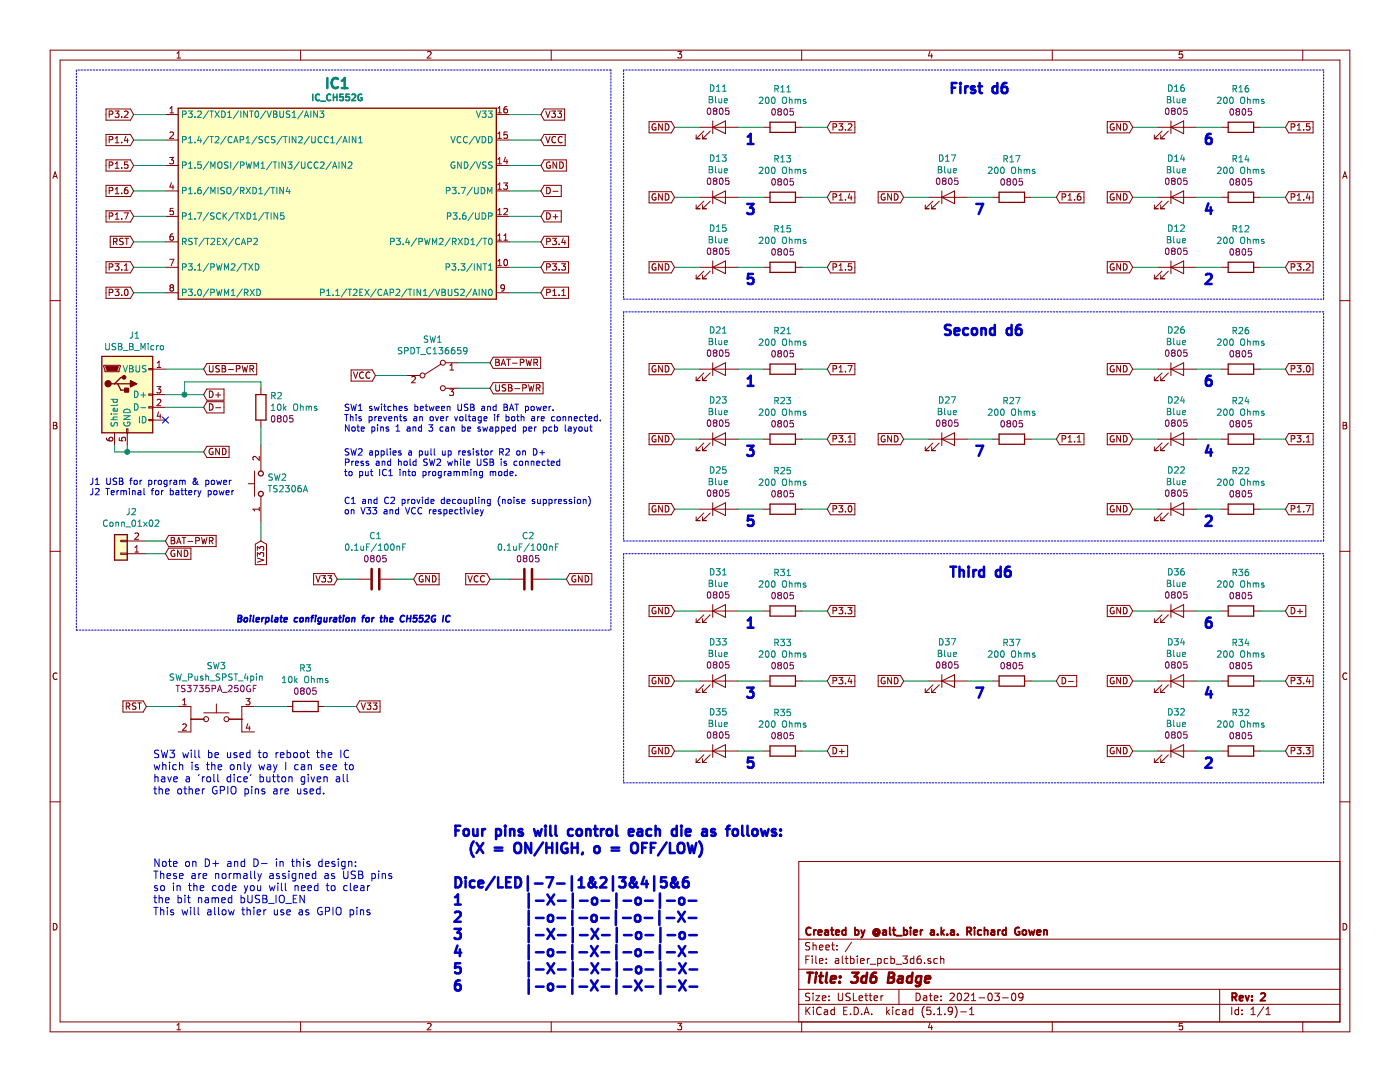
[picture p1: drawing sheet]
EESchema Schematic File Version 4
EELAYER 30 0
EELAYER END
$Descr USLetter 11000 8500
encoding utf-8
Sheet 1 1
Title "3d6 Badge"
Date "2021-03-09"
Rev "2"
Comp "Created by @alt_bier a.k.a. Richard Gowen"
Comment1 ""
Comment2 ""
Comment3 ""
Comment4 ""
$EndDescr
$Comp
L 0_local:IC_CH552G IC1
U 1 1
P 2650 1350
F 0 "IC1" H 2650 2047 79  0000 C CNB
F 1 "IC_CH552G" H 2650 1934 50  0000 C CNB
F 2 "0_local:IC_SOIC-16_3.9x9.9mm_Pitch1.27mm" H 1850 300 50  0001 L CNN
F 3 "https://datasheet.lcsc.com/szlcsc/1812131556_Jiangsu-Qin-Heng-CH552G_C111292.pdf" H 2300 2150 50  0001 C CNN
	1    2650 1350
	1    0    0    -1  
$EndComp
$Comp
L 0_local:USB_B_Micro J1
U 1 1
P 1000 3100
F 0 "J1" H 1057 3567 50  0000 C CNN
F 1 "USB_B_Micro" H 1057 3476 50  0000 C CNN
F 2 "0_local:USB_Micro-B_Jing" V 700 3050 50  0001 C CNN
F 3 "https://datasheet.lcsc.com/szlcsc/Jing-Extension-of-the-Electronic-Co-LCSC-micro-5PAll-posts-are-not-guided-Flat-welding-High-temperature_C77238.pdf" H 1150 3050 50  0001 C CNN
	1    1000 3100
	1    0    0    -1  
$EndComp
Text GLabel 1600 2900 2    50   Input ~ 0
USB-PWR
Text GLabel 1600 3100 2    50   Input ~ 0
D+
Text GLabel 1600 3200 2    50   Input ~ 0
D-
Text GLabel 1600 3550 2    50   Input ~ 0
GND
NoConn ~ 1300 3300
Wire Wire Line
	1300 2900 1600 2900
Wire Wire Line
	1300 3100 1450 3100
Wire Wire Line
	1300 3200 1600 3200
Wire Wire Line
	1000 3500 1000 3550
Wire Wire Line
	900  3500 900  3550
Wire Wire Line
	900  3550 1000 3550
Connection ~ 1000 3550
Wire Wire Line
	1000 3550 1600 3550
Text GLabel 4250 900  2    50   Input ~ 0
V33
Text GLabel 4250 1100 2    50   Input ~ 0
VCC
Text GLabel 4250 1300 2    50   Input ~ 0
GND
Wire Wire Line
	1450 3100 1450 3000
Wire Wire Line
	1450 3000 2050 3000
Wire Wire Line
	2050 3000 2050 3050
Connection ~ 1450 3100
Wire Wire Line
	1450 3100 1600 3100
Text GLabel 4250 1500 2    50   Input ~ 0
D-
Text GLabel 4250 1700 2    50   Input ~ 0
D+
Wire Wire Line
	4000 1500 4250 1500
Wire Wire Line
	4000 1700 4250 1700
$Comp
L 0_local:Conn_01x02 J2
U 1 1
P 950 4350
F 0 "J2" H 868 4025 50  0000 C CNN
F 1 "Conn_01x02" H 868 4116 50  0000 C CNN
F 2 "0_local:Conn_Pin_Header_Straight_1x02_Pitch2.54mm" H 1100 4050 50  0001 C CNN
F 3 "~" H 950 4350 50  0001 C CNN
	1    950  4350
	-1   0    0    1   
$EndComp
Text GLabel 1300 4250 2    50   Input ~ 0
BAT-PWR
Text GLabel 1300 4350 2    50   Input ~ 0
GND
Wire Wire Line
	1150 4250 1300 4250
Wire Wire Line
	1150 4350 1300 4350
Text GLabel 2950 2950 0    50   Input ~ 0
VCC
Text GLabel 3850 3050 2    50   Input ~ 0
USB-PWR
Text GLabel 3850 2850 2    50   Input ~ 0
BAT-PWR
Wire Wire Line
	3600 2850 3850 2850
Wire Wire Line
	3600 3050 3850 3050
Wire Wire Line
	2950 2950 3200 2950
Text GLabel 4250 1900 2    50   Input ~ 0
P3.4
Text Notes 2700 3400 0    50   ~ 0
SW1 switches between USB and BAT power.\nThis prevents an over voltage if both are connected.\nNote pins 1 and 3 can be swapped per pcb layout
Text Notes 2700 3750 0    50   ~ 0
SW2 applies a pull up resistor R2 on D+\nPress and hold SW2 while USB is connected\nto put IC1 into programming mode.
Text Notes 2700 4050 0    50   ~ 0
C1 and C2 provide decoupling (noise suppression)\non V33 and VCC respectivley
Wire Wire Line
	4000 1300 4250 1300
Text GLabel 3250 4550 2    50   Input ~ 0
GND
Text GLabel 4450 4550 2    50   Input ~ 0
GND
Text Notes 1850 4900 0    50   Italic 10
Boilerplate configuration for the CH552G IC
Text GLabel 4250 2100 2    50   Input ~ 0
P3.3
Text GLabel 4250 2300 2    50   Input ~ 0
P1.1
Wire Wire Line
	4000 1900 4250 1900
Wire Wire Line
	4000 2100 4250 2100
Wire Wire Line
	4000 2300 4250 2300
Text GLabel 1050 2300 0    50   Input ~ 0
P3.0
Wire Wire Line
	1050 2300 1300 2300
Text GLabel 1050 2100 0    50   Input ~ 0
P3.1
Text GLabel 1050 1900 0    50   Input ~ 0
RST
Text GLabel 1050 1700 0    50   Input ~ 0
P1.7
Text GLabel 1050 1500 0    50   Input ~ 0
P1.6
Text GLabel 1050 1300 0    50   Input ~ 0
P1.5
Text GLabel 1050 1100 0    50   Input ~ 0
P1.4
Text GLabel 1050 900  0    50   Input ~ 0
P3.2
Wire Wire Line
	1050 2100 1300 2100
Wire Wire Line
	1050 1900 1300 1900
Wire Wire Line
	1050 1700 1300 1700
Wire Wire Line
	1050 1500 1300 1500
Wire Wire Line
	1050 1300 1300 1300
Wire Wire Line
	1050 1100 1300 1100
Wire Wire Line
	1050 900  1300 900 
Text GLabel 3850 4550 0    50   Input ~ 0
VCC
Wire Wire Line
	4000 1100 4250 1100
Wire Wire Line
	4300 4550 4450 4550
Wire Wire Line
	3850 4550 4000 4550
Wire Wire Line
	3100 4550 3250 4550
Wire Wire Line
	2650 4550 2800 4550
Text GLabel 2650 4550 0    50   Input ~ 0
V33
Wire Wire Line
	4000 900  4250 900 
Text GLabel 2050 4250 3    50   Input ~ 0
V33
Wire Wire Line
	2050 3350 2050 3500
Wire Wire Line
	2050 4100 2050 4250
Text Notes 700  3900 0    50   ~ 0
J1 USB for program & power\nJ2 Terminal for battery power
Wire Notes Line
	600  4950 4800 4950
Wire Notes Line
	4800 4950 4800 550 
Wire Notes Line
	4800 550  600  550 
Wire Notes Line
	600  550  600  4950
Text GLabel 1150 5550 0    50   Input ~ 0
RST
$Comp
L 0_local:SW_SPDT_C136659 SW1
U 1 1
P 3400 2950
F 0 "SW1" H 3400 3235 50  0000 C CNN
F 1 "SPDT_C136659" H 3400 3144 50  0000 C CNN
F 2 "0_local:SW_SPDT_PCM12_C136659" H 3400 2650 50  0001 C CNN
F 3 "https://datasheet.lcsc.com/szlcsc/Korean-Hroparts-Elec-K3-1296S-E2_C136659.pdf" H 3400 2950 50  0001 C CNN
	1    3400 2950
	1    0    0    -1  
$EndComp
$Comp
L 0_local:SW_TS2306A SW2
U 1 1
P 2050 4100
F 0 "SW2" V 2396 4050 50  0000 R CNN
F 1 "TS2306A" V 2305 4050 50  0000 R CNN
F 2 "0_local:SW_TS2306A240GFMSM9_C388290" H 2350 3900 50  0001 C CNN
F 3 "https://datasheet.lcsc.com/szlcsc/1904241742_SHOU-HAN-TS2306A-240gf-MSM-9_C388290.pdf" H 2350 3800 50  0001 C CNN
F 4 "Tactile Switches SPST 3.00mm x 2.00mm 0.60mm 10mA @ 5VDC SMD RoHS" H 2350 3700 50  0001 C CNN "Description"
F 5 "1" H 2350 3600 50  0001 C CNN "Height"
F 6 "Shou Han" H 2350 3500 50  0001 C CNN "Manufacturer_Name"
F 7 "TS2306A-240GF-MSM-9_C388290" H 2350 3400 50  0001 C CNN "Manufacturer_Part_Number"
	1    2050 4100
	0    -1   -1   0   
$EndComp
Wire Wire Line
	1150 5550 1400 5550
Wire Wire Line
	2000 5550 2250 5550
Text Notes 1200 6250 0    59   ~ 0
SW3 will be used to reboot the IC \nwhich is the only way I can see to \nhave a 'roll dice' button given all \nthe other GPIO pins are used.
$Comp
L 0_local:R_0805 R2
U 1 1
P 2050 3200
F 0 "R2" H 2120 3291 50  0000 L CNN
F 1 "10k Ohms" H 2120 3200 50  0000 L CNN
F 2 "0_local:R_0805_2012Metric" V 2180 3150 50  0001 C CNN
F 3 "~" H 2000 3200 50  0001 C CNN
F 4 "0805" H 2120 3109 50  0000 L CNN "Form"
	1    2050 3200
	1    0    0    -1  
$EndComp
$Comp
L 0_local:C_0805 C1
U 1 1
P 2950 4550
F 0 "C1" V 2608 4550 50  0000 C CNN
F 1 "0.1uF/100nF" V 2699 4550 50  0000 C CNN
F 2 "0_local:C_0805_2012Metric" V 3138 4500 50  0001 C CNN
F 3 "~" H 2950 4550 50  0001 C CNN
F 4 "0805" V 2790 4550 50  0000 C CNN "Form"
	1    2950 4550
	0    1    1    0   
$EndComp
$Comp
L 0_local:C_0805 C2
U 1 1
P 4150 4550
F 0 "C2" V 3808 4550 50  0000 C CNN
F 1 "0.1uF/100nF" V 3899 4550 50  0000 C CNN
F 2 "0_local:C_0805_2012Metric" V 4338 4500 50  0001 C CNN
F 3 "~" H 4150 4550 50  0001 C CNN
F 4 "0805" V 3990 4550 50  0000 C CNN "Form"
	1    4150 4550
	0    1    1    0   
$EndComp
$Comp
L 0_local:LED_0805 D11
U 1 1
P 5650 1000
F 0 "D11" H 5643 1307 50  0000 C CNN
F 1 "Blue" H 5643 1216 50  0000 C CNN
F 2 "0_local:LED_0805_2012Metric" H 5650 750 50  0001 C CNN
F 3 "~" H 5650 1000 50  0001 C CNN
F 4 "0805" H 5643 1125 50  0000 C CNN "Form"
	1    5650 1000
	1    0    0    -1  
$EndComp
$Comp
L 0_local:LED_0805 D12
U 1 1
P 9250 2100
F 0 "D12" H 9243 2407 50  0000 C CNN
F 1 "Blue" H 9243 2316 50  0000 C CNN
F 2 "0_local:LED_0805_2012Metric" H 9250 1850 50  0001 C CNN
F 3 "~" H 9250 2100 50  0001 C CNN
F 4 "0805" H 9243 2225 50  0000 C CNN "Form"
	1    9250 2100
	1    0    0    -1  
$EndComp
$Comp
L 0_local:LED_0805 D13
U 1 1
P 5650 1550
F 0 "D13" H 5643 1857 50  0000 C CNN
F 1 "Blue" H 5643 1766 50  0000 C CNN
F 2 "0_local:LED_0805_2012Metric" H 5650 1300 50  0001 C CNN
F 3 "~" H 5650 1550 50  0001 C CNN
F 4 "0805" H 5643 1675 50  0000 C CNN "Form"
	1    5650 1550
	1    0    0    -1  
$EndComp
$Comp
L 0_local:LED_0805 D14
U 1 1
P 9250 1550
F 0 "D14" H 9243 1857 50  0000 C CNN
F 1 "Blue" H 9243 1766 50  0000 C CNN
F 2 "0_local:LED_0805_2012Metric" H 9250 1300 50  0001 C CNN
F 3 "~" H 9250 1550 50  0001 C CNN
F 4 "0805" H 9243 1675 50  0000 C CNN "Form"
	1    9250 1550
	1    0    0    -1  
$EndComp
$Comp
L 0_local:LED_0805 D15
U 1 1
P 5650 2100
F 0 "D15" H 5643 2407 50  0000 C CNN
F 1 "Blue" H 5643 2316 50  0000 C CNN
F 2 "0_local:LED_0805_2012Metric" H 5650 1850 50  0001 C CNN
F 3 "~" H 5650 2100 50  0001 C CNN
F 4 "0805" H 5643 2225 50  0000 C CNN "Form"
	1    5650 2100
	1    0    0    -1  
$EndComp
$Comp
L 0_local:LED_0805 D16
U 1 1
P 9250 1000
F 0 "D16" H 9243 1307 50  0000 C CNN
F 1 "Blue" H 9243 1216 50  0000 C CNN
F 2 "0_local:LED_0805_2012Metric" H 9250 750 50  0001 C CNN
F 3 "~" H 9250 1000 50  0001 C CNN
F 4 "0805" H 9243 1125 50  0000 C CNN "Form"
	1    9250 1000
	1    0    0    -1  
$EndComp
$Comp
L 0_local:LED_0805 D17
U 1 1
P 7450 1550
F 0 "D17" H 7443 1857 50  0000 C CNN
F 1 "Blue" H 7443 1766 50  0000 C CNN
F 2 "0_local:LED_0805_2012Metric" H 7450 1300 50  0001 C CNN
F 3 "~" H 7450 1550 50  0001 C CNN
F 4 "0805" H 7443 1675 50  0000 C CNN "Form"
	1    7450 1550
	1    0    0    -1  
$EndComp
$Comp
L 0_local:R_0805 R16
U 1 1
P 9750 1000
F 0 "R16" V 10047 1000 50  0000 C CNN
F 1 "200 Ohms" V 9956 1000 50  0000 C CNN
F 2 "0_local:R_0805_2012Metric" V 9880 950 50  0001 C CNN
F 3 "~" H 9700 1000 50  0001 C CNN
F 4 "0805" V 9865 1000 50  0000 C CNN "Form"
	1    9750 1000
	0    -1   -1   0   
$EndComp
$Comp
L 0_local:R_0805 R11
U 1 1
P 6150 1000
F 0 "R11" V 6447 1000 50  0000 C CNN
F 1 "200 Ohms" V 6356 1000 50  0000 C CNN
F 2 "0_local:R_0805_2012Metric" V 6280 950 50  0001 C CNN
F 3 "~" H 6100 1000 50  0001 C CNN
F 4 "0805" V 6265 1000 50  0000 C CNN "Form"
	1    6150 1000
	0    -1   -1   0   
$EndComp
Wire Wire Line
	6000 1000 5800 1000
Wire Wire Line
	9600 1000 9400 1000
$Comp
L 0_local:R_0805 R13
U 1 1
P 6150 1550
F 0 "R13" V 6447 1550 50  0000 C CNN
F 1 "200 Ohms" V 6356 1550 50  0000 C CNN
F 2 "0_local:R_0805_2012Metric" V 6280 1500 50  0001 C CNN
F 3 "~" H 6100 1550 50  0001 C CNN
F 4 "0805" V 6265 1550 50  0000 C CNN "Form"
	1    6150 1550
	0    -1   -1   0   
$EndComp
Wire Wire Line
	6000 1550 5800 1550
$Comp
L 0_local:R_0805 R15
U 1 1
P 6150 2100
F 0 "R15" V 6447 2100 50  0000 C CNN
F 1 "200 Ohms" V 6356 2100 50  0000 C CNN
F 2 "0_local:R_0805_2012Metric" V 6280 2050 50  0001 C CNN
F 3 "~" H 6100 2100 50  0001 C CNN
F 4 "0805" V 6265 2100 50  0000 C CNN "Form"
	1    6150 2100
	0    -1   -1   0   
$EndComp
Wire Wire Line
	6000 2100 5800 2100
$Comp
L 0_local:R_0805 R17
U 1 1
P 7950 1550
F 0 "R17" V 8247 1550 50  0000 C CNN
F 1 "200 Ohms" V 8156 1550 50  0000 C CNN
F 2 "0_local:R_0805_2012Metric" V 8080 1500 50  0001 C CNN
F 3 "~" H 7900 1550 50  0001 C CNN
F 4 "0805" V 8065 1550 50  0000 C CNN "Form"
	1    7950 1550
	0    -1   -1   0   
$EndComp
Wire Wire Line
	7800 1550 7600 1550
$Comp
L 0_local:R_0805 R14
U 1 1
P 9750 1550
F 0 "R14" V 10047 1550 50  0000 C CNN
F 1 "200 Ohms" V 9956 1550 50  0000 C CNN
F 2 "0_local:R_0805_2012Metric" V 9880 1500 50  0001 C CNN
F 3 "~" H 9700 1550 50  0001 C CNN
F 4 "0805" V 9865 1550 50  0000 C CNN "Form"
	1    9750 1550
	0    -1   -1   0   
$EndComp
Wire Wire Line
	9600 1550 9400 1550
$Comp
L 0_local:R_0805 R12
U 1 1
P 9750 2100
F 0 "R12" V 10047 2100 50  0000 C CNN
F 1 "200 Ohms" V 9956 2100 50  0000 C CNN
F 2 "0_local:R_0805_2012Metric" V 9880 2050 50  0001 C CNN
F 3 "~" H 9700 2100 50  0001 C CNN
F 4 "0805" V 9865 2100 50  0000 C CNN "Form"
	1    9750 2100
	0    -1   -1   0   
$EndComp
Wire Wire Line
	9600 2100 9400 2100
Text GLabel 5300 1000 0    50   Input ~ 0
GND
Wire Wire Line
	5500 1000 5300 1000
Text GLabel 5300 1550 0    50   Input ~ 0
GND
Wire Wire Line
	5500 1550 5300 1550
Text GLabel 5300 2100 0    50   Input ~ 0
GND
Wire Wire Line
	5500 2100 5300 2100
Text GLabel 7100 1550 0    50   Input ~ 0
GND
Wire Wire Line
	7300 1550 7100 1550
Text GLabel 8900 1000 0    50   Input ~ 0
GND
Wire Wire Line
	9100 1000 8900 1000
Text GLabel 8900 1550 0    50   Input ~ 0
GND
Wire Wire Line
	9100 1550 8900 1550
Text GLabel 8900 2100 0    50   Input ~ 0
GND
Wire Wire Line
	9100 2100 8900 2100
Text GLabel 10100 1000 2    50   Input ~ 0
P1.5
Text GLabel 10100 1550 2    50   Input ~ 0
P1.4
Text GLabel 10100 2100 2    50   Input ~ 0
P3.2
Text GLabel 8300 1550 2    50   Input ~ 0
P1.6
Text GLabel 6500 2100 2    50   Input ~ 0
P1.5
Text GLabel 6500 1550 2    50   Input ~ 0
P1.4
Text GLabel 6500 1000 2    50   Input ~ 0
P3.2
Wire Wire Line
	6500 1000 6300 1000
Wire Wire Line
	6500 1550 6300 1550
Wire Wire Line
	6500 2100 6300 2100
Wire Wire Line
	8300 1550 8100 1550
Wire Wire Line
	10100 2100 9900 2100
Wire Wire Line
	10100 1550 9900 1550
Wire Wire Line
	10100 1000 9900 1000
Wire Notes Line
	4900 550  4900 2350
Wire Notes Line
	4900 2350 10400 2350
Wire Notes Line
	10400 2350 10400 550 
Wire Notes Line
	10400 550  4900 550 
Text Notes 7450 750  0    79   ~ 16
First d6
$Comp
L 0_local:LED_0805 D21
U 1 1
P 5650 2900
F 0 "D21" H 5643 3207 50  0000 C CNN
F 1 "Blue" H 5643 3116 50  0000 C CNN
F 2 "0_local:LED_0805_2012Metric" H 5650 2650 50  0001 C CNN
F 3 "~" H 5650 2900 50  0001 C CNN
F 4 "0805" H 5643 3025 50  0000 C CNN "Form"
	1    5650 2900
	1    0    0    -1  
$EndComp
$Comp
L 0_local:LED_0805 D22
U 1 1
P 9250 4000
F 0 "D22" H 9243 4307 50  0000 C CNN
F 1 "Blue" H 9243 4216 50  0000 C CNN
F 2 "0_local:LED_0805_2012Metric" H 9250 3750 50  0001 C CNN
F 3 "~" H 9250 4000 50  0001 C CNN
F 4 "0805" H 9243 4125 50  0000 C CNN "Form"
	1    9250 4000
	1    0    0    -1  
$EndComp
$Comp
L 0_local:LED_0805 D23
U 1 1
P 5650 3450
F 0 "D23" H 5643 3757 50  0000 C CNN
F 1 "Blue" H 5643 3666 50  0000 C CNN
F 2 "0_local:LED_0805_2012Metric" H 5650 3200 50  0001 C CNN
F 3 "~" H 5650 3450 50  0001 C CNN
F 4 "0805" H 5643 3575 50  0000 C CNN "Form"
	1    5650 3450
	1    0    0    -1  
$EndComp
$Comp
L 0_local:LED_0805 D24
U 1 1
P 9250 3450
F 0 "D24" H 9243 3757 50  0000 C CNN
F 1 "Blue" H 9243 3666 50  0000 C CNN
F 2 "0_local:LED_0805_2012Metric" H 9250 3200 50  0001 C CNN
F 3 "~" H 9250 3450 50  0001 C CNN
F 4 "0805" H 9243 3575 50  0000 C CNN "Form"
	1    9250 3450
	1    0    0    -1  
$EndComp
$Comp
L 0_local:LED_0805 D25
U 1 1
P 5650 4000
F 0 "D25" H 5643 4307 50  0000 C CNN
F 1 "Blue" H 5643 4216 50  0000 C CNN
F 2 "0_local:LED_0805_2012Metric" H 5650 3750 50  0001 C CNN
F 3 "~" H 5650 4000 50  0001 C CNN
F 4 "0805" H 5643 4125 50  0000 C CNN "Form"
	1    5650 4000
	1    0    0    -1  
$EndComp
$Comp
L 0_local:LED_0805 D26
U 1 1
P 9250 2900
F 0 "D26" H 9243 3207 50  0000 C CNN
F 1 "Blue" H 9243 3116 50  0000 C CNN
F 2 "0_local:LED_0805_2012Metric" H 9250 2650 50  0001 C CNN
F 3 "~" H 9250 2900 50  0001 C CNN
F 4 "0805" H 9243 3025 50  0000 C CNN "Form"
	1    9250 2900
	1    0    0    -1  
$EndComp
$Comp
L 0_local:LED_0805 D27
U 1 1
P 7450 3450
F 0 "D27" H 7443 3757 50  0000 C CNN
F 1 "Blue" H 7443 3666 50  0000 C CNN
F 2 "0_local:LED_0805_2012Metric" H 7450 3200 50  0001 C CNN
F 3 "~" H 7450 3450 50  0001 C CNN
F 4 "0805" H 7443 3575 50  0000 C CNN "Form"
	1    7450 3450
	1    0    0    -1  
$EndComp
$Comp
L 0_local:R_0805 R26
U 1 1
P 9750 2900
F 0 "R26" V 10047 2900 50  0000 C CNN
F 1 "200 Ohms" V 9956 2900 50  0000 C CNN
F 2 "0_local:R_0805_2012Metric" V 9880 2850 50  0001 C CNN
F 3 "~" H 9700 2900 50  0001 C CNN
F 4 "0805" V 9865 2900 50  0000 C CNN "Form"
	1    9750 2900
	0    -1   -1   0   
$EndComp
$Comp
L 0_local:R_0805 R21
U 1 1
P 6150 2900
F 0 "R21" V 6447 2900 50  0000 C CNN
F 1 "200 Ohms" V 6356 2900 50  0000 C CNN
F 2 "0_local:R_0805_2012Metric" V 6280 2850 50  0001 C CNN
F 3 "~" H 6100 2900 50  0001 C CNN
F 4 "0805" V 6265 2900 50  0000 C CNN "Form"
	1    6150 2900
	0    -1   -1   0   
$EndComp
Wire Wire Line
	6000 2900 5800 2900
Wire Wire Line
	9600 2900 9400 2900
$Comp
L 0_local:R_0805 R23
U 1 1
P 6150 3450
F 0 "R23" V 6447 3450 50  0000 C CNN
F 1 "200 Ohms" V 6356 3450 50  0000 C CNN
F 2 "0_local:R_0805_2012Metric" V 6280 3400 50  0001 C CNN
F 3 "~" H 6100 3450 50  0001 C CNN
F 4 "0805" V 6265 3450 50  0000 C CNN "Form"
	1    6150 3450
	0    -1   -1   0   
$EndComp
Wire Wire Line
	6000 3450 5800 3450
$Comp
L 0_local:R_0805 R25
U 1 1
P 6150 4000
F 0 "R25" V 6447 4000 50  0000 C CNN
F 1 "200 Ohms" V 6356 4000 50  0000 C CNN
F 2 "0_local:R_0805_2012Metric" V 6280 3950 50  0001 C CNN
F 3 "~" H 6100 4000 50  0001 C CNN
F 4 "0805" V 6265 4000 50  0000 C CNN "Form"
	1    6150 4000
	0    -1   -1   0   
$EndComp
Wire Wire Line
	6000 4000 5800 4000
$Comp
L 0_local:R_0805 R27
U 1 1
P 7950 3450
F 0 "R27" V 8247 3450 50  0000 C CNN
F 1 "200 Ohms" V 8156 3450 50  0000 C CNN
F 2 "0_local:R_0805_2012Metric" V 8080 3400 50  0001 C CNN
F 3 "~" H 7900 3450 50  0001 C CNN
F 4 "0805" V 8065 3450 50  0000 C CNN "Form"
	1    7950 3450
	0    -1   -1   0   
$EndComp
Wire Wire Line
	7800 3450 7600 3450
$Comp
L 0_local:R_0805 R24
U 1 1
P 9750 3450
F 0 "R24" V 10047 3450 50  0000 C CNN
F 1 "200 Ohms" V 9956 3450 50  0000 C CNN
F 2 "0_local:R_0805_2012Metric" V 9880 3400 50  0001 C CNN
F 3 "~" H 9700 3450 50  0001 C CNN
F 4 "0805" V 9865 3450 50  0000 C CNN "Form"
	1    9750 3450
	0    -1   -1   0   
$EndComp
Wire Wire Line
	9600 3450 9400 3450
$Comp
L 0_local:R_0805 R22
U 1 1
P 9750 4000
F 0 "R22" V 10047 4000 50  0000 C CNN
F 1 "200 Ohms" V 9956 4000 50  0000 C CNN
F 2 "0_local:R_0805_2012Metric" V 9880 3950 50  0001 C CNN
F 3 "~" H 9700 4000 50  0001 C CNN
F 4 "0805" V 9865 4000 50  0000 C CNN "Form"
	1    9750 4000
	0    -1   -1   0   
$EndComp
Wire Wire Line
	9600 4000 9400 4000
Text GLabel 5300 2900 0    50   Input ~ 0
GND
Wire Wire Line
	5500 2900 5300 2900
Text GLabel 5300 3450 0    50   Input ~ 0
GND
Wire Wire Line
	5500 3450 5300 3450
Text GLabel 5300 4000 0    50   Input ~ 0
GND
Wire Wire Line
	5500 4000 5300 4000
Text GLabel 7100 3450 0    50   Input ~ 0
GND
Wire Wire Line
	7300 3450 7100 3450
Text GLabel 8900 2900 0    50   Input ~ 0
GND
Wire Wire Line
	9100 2900 8900 2900
Text GLabel 8900 3450 0    50   Input ~ 0
GND
Wire Wire Line
	9100 3450 8900 3450
Text GLabel 8900 4000 0    50   Input ~ 0
GND
Wire Wire Line
	9100 4000 8900 4000
Text GLabel 10100 2900 2    50   Input ~ 0
P3.0
Text GLabel 10100 3450 2    50   Input ~ 0
P3.1
Text GLabel 10100 4000 2    50   Input ~ 0
P1.7
Text GLabel 8300 3450 2    50   Input ~ 0
P1.1
Text GLabel 6500 4000 2    50   Input ~ 0
P3.0
Text GLabel 6500 3450 2    50   Input ~ 0
P3.1
Text GLabel 6500 2900 2    50   Input ~ 0
P1.7
Wire Wire Line
	6500 2900 6300 2900
Wire Wire Line
	6500 3450 6300 3450
Wire Wire Line
	6500 4000 6300 4000
Wire Wire Line
	8300 3450 8100 3450
Wire Wire Line
	10100 4000 9900 4000
Wire Wire Line
	10100 3450 9900 3450
Wire Wire Line
	10100 2900 9900 2900
Wire Notes Line
	4900 2450 4900 4250
Wire Notes Line
	4900 4250 10400 4250
Wire Notes Line
	10400 4250 10400 2450
Wire Notes Line
	10400 2450 4900 2450
Text Notes 7400 2650 0    79   ~ 16
Second d6
$Comp
L 0_local:LED_0805 D31
U 1 1
P 5650 4800
F 0 "D31" H 5643 5107 50  0000 C CNN
F 1 "Blue" H 5643 5016 50  0000 C CNN
F 2 "0_local:LED_0805_2012Metric" H 5650 4550 50  0001 C CNN
F 3 "~" H 5650 4800 50  0001 C CNN
F 4 "0805" H 5643 4925 50  0000 C CNN "Form"
	1    5650 4800
	1    0    0    -1  
$EndComp
$Comp
L 0_local:LED_0805 D32
U 1 1
P 9250 5900
F 0 "D32" H 9243 6207 50  0000 C CNN
F 1 "Blue" H 9243 6116 50  0000 C CNN
F 2 "0_local:LED_0805_2012Metric" H 9250 5650 50  0001 C CNN
F 3 "~" H 9250 5900 50  0001 C CNN
F 4 "0805" H 9243 6025 50  0000 C CNN "Form"
	1    9250 5900
	1    0    0    -1  
$EndComp
$Comp
L 0_local:LED_0805 D33
U 1 1
P 5650 5350
F 0 "D33" H 5643 5657 50  0000 C CNN
F 1 "Blue" H 5643 5566 50  0000 C CNN
F 2 "0_local:LED_0805_2012Metric" H 5650 5100 50  0001 C CNN
F 3 "~" H 5650 5350 50  0001 C CNN
F 4 "0805" H 5643 5475 50  0000 C CNN "Form"
	1    5650 5350
	1    0    0    -1  
$EndComp
$Comp
L 0_local:LED_0805 D34
U 1 1
P 9250 5350
F 0 "D34" H 9243 5657 50  0000 C CNN
F 1 "Blue" H 9243 5566 50  0000 C CNN
F 2 "0_local:LED_0805_2012Metric" H 9250 5100 50  0001 C CNN
F 3 "~" H 9250 5350 50  0001 C CNN
F 4 "0805" H 9243 5475 50  0000 C CNN "Form"
	1    9250 5350
	1    0    0    -1  
$EndComp
$Comp
L 0_local:LED_0805 D35
U 1 1
P 5650 5900
F 0 "D35" H 5643 6207 50  0000 C CNN
F 1 "Blue" H 5643 6116 50  0000 C CNN
F 2 "0_local:LED_0805_2012Metric" H 5650 5650 50  0001 C CNN
F 3 "~" H 5650 5900 50  0001 C CNN
F 4 "0805" H 5643 6025 50  0000 C CNN "Form"
	1    5650 5900
	1    0    0    -1  
$EndComp
$Comp
L 0_local:LED_0805 D36
U 1 1
P 9250 4800
F 0 "D36" H 9243 5107 50  0000 C CNN
F 1 "Blue" H 9243 5016 50  0000 C CNN
F 2 "0_local:LED_0805_2012Metric" H 9250 4550 50  0001 C CNN
F 3 "~" H 9250 4800 50  0001 C CNN
F 4 "0805" H 9243 4925 50  0000 C CNN "Form"
	1    9250 4800
	1    0    0    -1  
$EndComp
$Comp
L 0_local:LED_0805 D37
U 1 1
P 7450 5350
F 0 "D37" H 7443 5657 50  0000 C CNN
F 1 "Blue" H 7443 5566 50  0000 C CNN
F 2 "0_local:LED_0805_2012Metric" H 7450 5100 50  0001 C CNN
F 3 "~" H 7450 5350 50  0001 C CNN
F 4 "0805" H 7443 5475 50  0000 C CNN "Form"
	1    7450 5350
	1    0    0    -1  
$EndComp
$Comp
L 0_local:R_0805 R36
U 1 1
P 9750 4800
F 0 "R36" V 10047 4800 50  0000 C CNN
F 1 "200 Ohms" V 9956 4800 50  0000 C CNN
F 2 "0_local:R_0805_2012Metric" V 9880 4750 50  0001 C CNN
F 3 "~" H 9700 4800 50  0001 C CNN
F 4 "0805" V 9865 4800 50  0000 C CNN "Form"
	1    9750 4800
	0    -1   -1   0   
$EndComp
$Comp
L 0_local:R_0805 R31
U 1 1
P 6150 4800
F 0 "R31" V 6447 4800 50  0000 C CNN
F 1 "200 Ohms" V 6356 4800 50  0000 C CNN
F 2 "0_local:R_0805_2012Metric" V 6280 4750 50  0001 C CNN
F 3 "~" H 6100 4800 50  0001 C CNN
F 4 "0805" V 6265 4800 50  0000 C CNN "Form"
	1    6150 4800
	0    -1   -1   0   
$EndComp
Wire Wire Line
	6000 4800 5800 4800
Wire Wire Line
	9600 4800 9400 4800
$Comp
L 0_local:R_0805 R33
U 1 1
P 6150 5350
F 0 "R33" V 6447 5350 50  0000 C CNN
F 1 "200 Ohms" V 6356 5350 50  0000 C CNN
F 2 "0_local:R_0805_2012Metric" V 6280 5300 50  0001 C CNN
F 3 "~" H 6100 5350 50  0001 C CNN
F 4 "0805" V 6265 5350 50  0000 C CNN "Form"
	1    6150 5350
	0    -1   -1   0   
$EndComp
Wire Wire Line
	6000 5350 5800 5350
$Comp
L 0_local:R_0805 R35
U 1 1
P 6150 5900
F 0 "R35" V 6447 5900 50  0000 C CNN
F 1 "200 Ohms" V 6356 5900 50  0000 C CNN
F 2 "0_local:R_0805_2012Metric" V 6280 5850 50  0001 C CNN
F 3 "~" H 6100 5900 50  0001 C CNN
F 4 "0805" V 6265 5900 50  0000 C CNN "Form"
	1    6150 5900
	0    -1   -1   0   
$EndComp
Wire Wire Line
	6000 5900 5800 5900
$Comp
L 0_local:R_0805 R37
U 1 1
P 7950 5350
F 0 "R37" V 8247 5350 50  0000 C CNN
F 1 "200 Ohms" V 8156 5350 50  0000 C CNN
F 2 "0_local:R_0805_2012Metric" V 8080 5300 50  0001 C CNN
F 3 "~" H 7900 5350 50  0001 C CNN
F 4 "0805" V 8065 5350 50  0000 C CNN "Form"
	1    7950 5350
	0    -1   -1   0   
$EndComp
Wire Wire Line
	7800 5350 7600 5350
$Comp
L 0_local:R_0805 R34
U 1 1
P 9750 5350
F 0 "R34" V 10047 5350 50  0000 C CNN
F 1 "200 Ohms" V 9956 5350 50  0000 C CNN
F 2 "0_local:R_0805_2012Metric" V 9880 5300 50  0001 C CNN
F 3 "~" H 9700 5350 50  0001 C CNN
F 4 "0805" V 9865 5350 50  0000 C CNN "Form"
	1    9750 5350
	0    -1   -1   0   
$EndComp
Wire Wire Line
	9600 5350 9400 5350
$Comp
L 0_local:R_0805 R32
U 1 1
P 9750 5900
F 0 "R32" V 10047 5900 50  0000 C CNN
F 1 "200 Ohms" V 9956 5900 50  0000 C CNN
F 2 "0_local:R_0805_2012Metric" V 9880 5850 50  0001 C CNN
F 3 "~" H 9700 5900 50  0001 C CNN
F 4 "0805" V 9865 5900 50  0000 C CNN "Form"
	1    9750 5900
	0    -1   -1   0   
$EndComp
Wire Wire Line
	9600 5900 9400 5900
Text GLabel 5300 4800 0    50   Input ~ 0
GND
Wire Wire Line
	5500 4800 5300 4800
Text GLabel 5300 5350 0    50   Input ~ 0
GND
Wire Wire Line
	5500 5350 5300 5350
Text GLabel 5300 5900 0    50   Input ~ 0
GND
Wire Wire Line
	5500 5900 5300 5900
Text GLabel 7100 5350 0    50   Input ~ 0
GND
Wire Wire Line
	7300 5350 7100 5350
Text GLabel 8900 4800 0    50   Input ~ 0
GND
Wire Wire Line
	9100 4800 8900 4800
Text GLabel 8900 5350 0    50   Input ~ 0
GND
Wire Wire Line
	9100 5350 8900 5350
Text GLabel 8900 5900 0    50   Input ~ 0
GND
Wire Wire Line
	9100 5900 8900 5900
Text GLabel 10100 4800 2    50   Input ~ 0
D+
Text GLabel 10100 5350 2    50   Input ~ 0
P3.4
Text GLabel 10100 5900 2    50   Input ~ 0
P3.3
Text GLabel 8300 5350 2    50   Input ~ 0
D-
Text GLabel 6500 5900 2    50   Input ~ 0
D+
Text GLabel 6500 5350 2    50   Input ~ 0
P3.4
Text GLabel 6500 4800 2    50   Input ~ 0
P3.3
Wire Wire Line
	6500 4800 6300 4800
Wire Wire Line
	6500 5350 6300 5350
Wire Wire Line
	6500 5900 6300 5900
Wire Wire Line
	8300 5350 8100 5350
Wire Wire Line
	10100 5900 9900 5900
Wire Wire Line
	10100 5350 9900 5350
Wire Wire Line
	10100 4800 9900 4800
Wire Notes Line
	4900 4350 4900 6150
Wire Notes Line
	4900 6150 10400 6150
Wire Notes Line
	10400 6150 10400 4350
Wire Notes Line
	10400 4350 4900 4350
Text Notes 7450 4550 0    79   ~ 16
Third d6
Text Notes 3550 7800 0    79   ~ 16
Four pins will control each die as follows:\n  (X = ON/HIGH, o = OFF/LOW)\n\nDice/LED|-7-|1&2|3&4|5&6\n1        |-X-|-o-|-o-|-o-\n2        |-o-|-o-|-o-|-X-\n3        |-X-|-X-|-o-|-o-\n4        |-o-|-X-|-o-|-X-\n5        |-X-|-X-|-o-|-X-\n6        |-o-|-X-|-X-|-X-
Text GLabel 2800 5550 2    50   Input ~ 0
V33
$Comp
L 0_local:R_0805 R3
U 1 1
P 2400 5550
F 0 "R3" V 2697 5550 50  0000 C CNN
F 1 "10k Ohms" V 2606 5550 50  0000 C CNN
F 2 "0_local:R_0805_2012Metric" V 2530 5500 50  0001 C CNN
F 3 "~" H 2350 5550 50  0001 C CNN
F 4 "0805" V 2515 5550 50  0000 C CNN "Form"
	1    2400 5550
	0    -1   -1   0   
$EndComp
Wire Wire Line
	2550 5550 2800 5550
Text Notes 1200 7200 0    59   ~ 0
Note on D+ and D- in this design:\nThese are normally assigned as USB pins\nso in the code you will need to clear\nthe bit named bUSB_IO_EN\nThis will allow thier use as GPIO pins
Text Notes 5850 4950 0    79   ~ 16
1
Text Notes 5850 5500 0    79   ~ 16
3
Text Notes 5850 6050 0    79   ~ 16
5
Text Notes 9450 4950 0    79   ~ 16
6
Text Notes 9450 5500 0    79   ~ 16
4
Text Notes 9450 6050 0    79   ~ 16
2
Text Notes 7650 5500 0    79   ~ 16
7
Text Notes 5850 3050 0    79   ~ 16
1
Text Notes 5850 3600 0    79   ~ 16
3
Text Notes 5850 4150 0    79   ~ 16
5
Text Notes 7650 3600 0    79   ~ 16
7
Text Notes 9450 3050 0    79   ~ 16
6
Text Notes 9450 3600 0    79   ~ 16
4
Text Notes 9450 4150 0    79   ~ 16
2
Text Notes 5850 1150 0    79   ~ 16
1
Text Notes 5850 1700 0    79   ~ 16
3
Text Notes 5850 2250 0    79   ~ 16
5
Text Notes 7650 1700 0    79   ~ 16
7
Text Notes 9450 1150 0    79   ~ 16
6
Text Notes 9450 1700 0    79   ~ 16
4
Text Notes 9450 2250 0    79   ~ 16
2
$Comp
L 0_local:SW_Push_SPST_4pin SW3
U 1 1
P 1700 5650
F 0 "SW3" H 1700 6070 50  0000 C CNN
F 1 "SW_Push_SPST_4pin" H 1700 5980 50  0000 C CNN
F 2 "0_local:SW_TS3735PA250GF" H 1700 5350 50  0001 C CNN
F 3 "https://datasheet.lcsc.com/szlcsc/1905211532_SHOU-HAN-3-7-3-7-0-35-SKRWAEE030_C393946.pdf" H 1700 5350 50  0001 C CNN
F 4 "TS3735PA_250GF" H 1700 5890 50  0000 C CNN "Model"
	1    1700 5650
	1    0    0    -1  
$EndComp
$EndSCHEMATC
